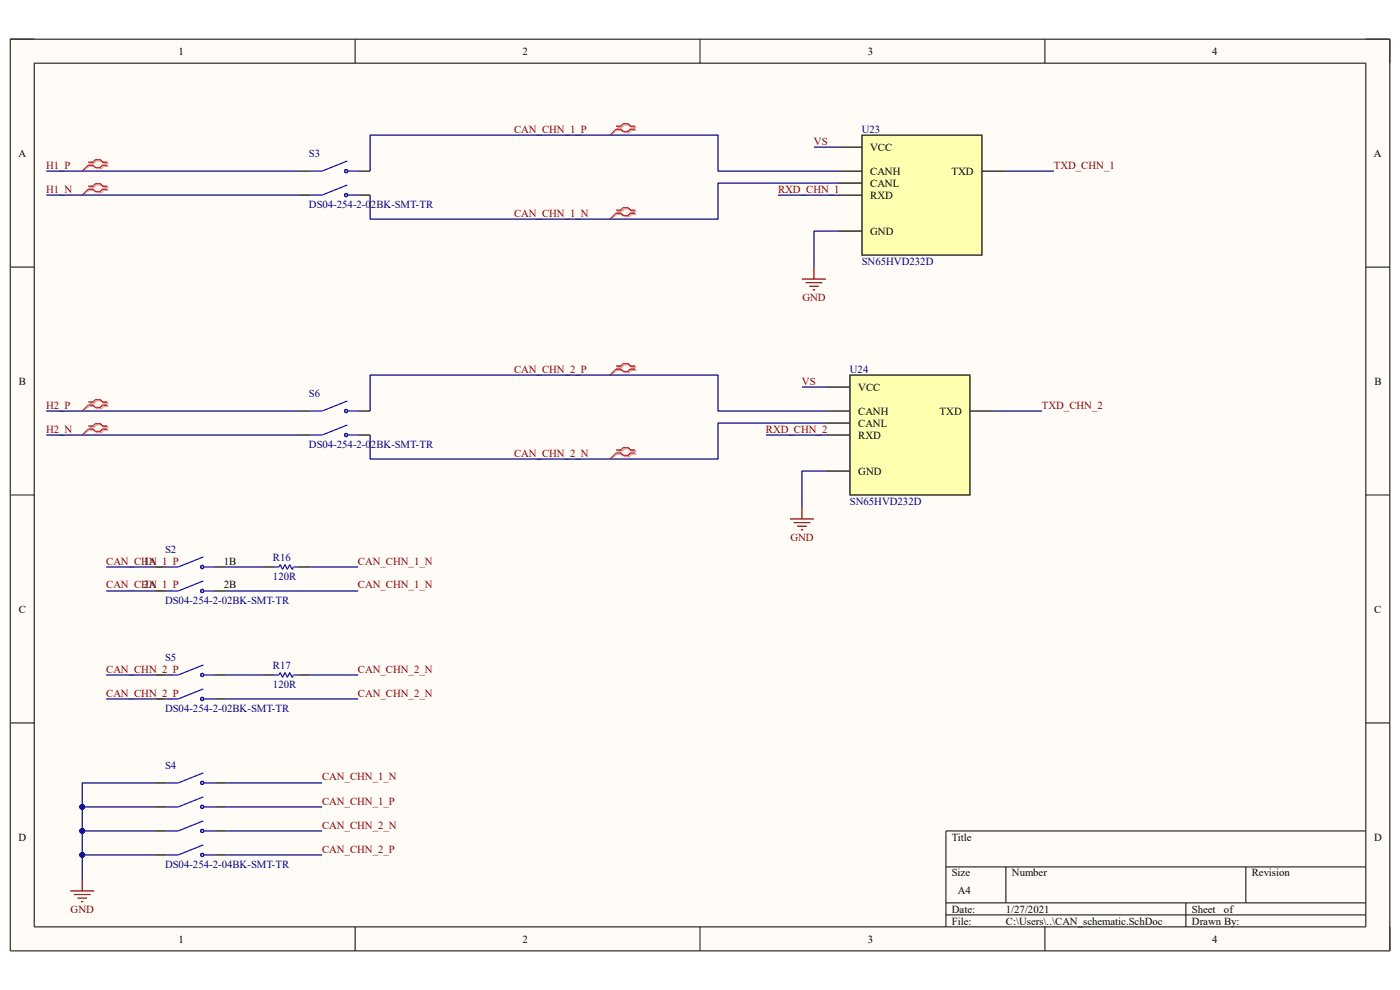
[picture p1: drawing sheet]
<svg xmlns="http://www.w3.org/2000/svg" width="297mm" height="210mm" viewBox="0 0 297 210" stroke-linecap="round" stroke-linejoin="round" font-family="sans-serif">
<path d="M2.2 8.3h292.7v193.4h-292.7z" fill-rule="evenodd" fill="#fffcf8"/>
<path d="M2.2 8.3h292.7v193.4h-292.7z" fill="none" stroke="#000" stroke-width=".21"/>
<path d="M7.3 13.4h282.5v183.2h-282.5z" fill-rule="evenodd" fill="#fffcf8"/>
<g fill="none" stroke="#000" stroke-width=".21">
<path d="M2.2 8.3h5.1M7.3 13.4h282.5v183.2h-282.5zM75.3 8.3v5.1M148.5 8.3v5.1M221.7 8.3v5.1M289.8 8.3h5.1v5.1M2.2 56.7h5.1M289.8 56.7h5.1M2.2 105h5.1M289.8 105h5.1M2.2 153.4h5.1M289.8 153.4h5.1"/>
<path d="M289.8 176.3h-89.1v20.3M75.3 196.6v5.1M148.5 196.6v5.1M200.7 183.9h89.1M200.7 191.5h89.1M200.7 194.1h89.1M213.4 183.9v7.6M221.7 196.6v5.1M251.6 191.5v5.1M264.3 183.9v7.6M294.9 196.6v5.1"/>
</g>
<path d="M182.9 28.7h25.4v25.4h-25.4z" fill-rule="evenodd" fill="#ffffb0"/>
<path d="M177.8 36.3h5.1M177.8 31.2h5.1M177.8 38.8h5.1M182.9 28.7h25.4v25.4h-25.4zM208.3 36.3h5.1M177.8 41.4h5.1M177.8 49h5.1" fill="none" stroke="#000" stroke-width=".25"/>
<path d="M180.3 79.6h25.5v25.4h-25.5z" fill-rule="evenodd" fill="#ffffb0"/>
<g fill="none" stroke="#000" stroke-width=".25">
<path d="M63.2 36.3h2.6M76 36.3h2.5M63.2 41.4h2.6M76 41.4h2.5M180.3 79.6h25.5v25.4h-25.5zM63.3 87.2h2.5M63.3 92.3h2.5M76 87.2h2.5M76 92.3h2.5M175.2 87.2h5.1M175.2 82.1h5.1M175.2 89.7h5.1"/>
<path d="M175.2 92.3h5.1M175.2 99.9h5.1M205.8 87.2h5.1M32.7 120.3h2.6M32.7 125.4h2.6M45.4 120.3h2.6M45.4 125.4h2.6M32.7 143.2h2.6M32.7 148.3h2.6M45.4 143.2h2.6M45.4 148.3h2.6M32.7 166.1h2.6"/>
<path d="M32.7 171.2h2.6M32.7 176.3h2.6M45.4 166.1h2.6M45.4 171.2h2.6M45.4 176.3h2.6M32.7 181.4h2.6M45.4 181.4h2.6"/>
</g>
<g fill="none" stroke="#d0a19e" stroke-width=".25">
<path d="M19 34.6h1l.5-.5h1l.5 .5h1M19 35.3h1l.5 .5h1l.5-.5h1M19 39.7h1l.5-.5h1l.5 .5h1M130.9 27h1.1l.5-.5h1l.5 .5h1M130.9 27.6h1.1l.5 .6h1l.5-.6h1M19 40.4h1l.5 .5h1l.5-.5h1M130.9 44.8h1.1l.5-.5h1l.5 .5h1M130.9 45.5h1.1l.5 .5h1l.5-.5h1M130.9 77.9h1.1l.5-.5h1l.5 .5h1M130.9 78.5h1.1l.5 .6h1l.5-.6h1M19 85.5h1l.5-.5h1l.5 .5h1M19 86.2h1l.5 .5h1l.5-.5h1"/>
<path d="M19 90.6h1l.5-.5h1l.5 .5h1M19 91.3h1l.5 .5h1l.5-.5h1M130.9 95.7h1.1l.5-.5h1l.5 .5h1M130.9 96.4h1.1l.5 .5h1l.5-.5h1"/>
</g>
<path d="M19 35.3l-1.6 1M130.9 27.6l-1.5 1.1M19 40.4l-1.6 1M130.9 45.5l-1.5 1M130.9 78.5l-1.5 1.1M19 86.2l-1.6 1M19 91.3l-1.6 1M130.9 96.4l-1.5 1" fill="none" stroke="#d0a19e" stroke-width=".21"/>
<g fill="none" stroke="#f00" stroke-width=".25">
<path d="M18.7 34.4h1l.5-.5h1.1l.5 .5h1M18.7 35h1l.5 .5h1.1l.5-.5h1M18.7 39.5h1l.5-.5h1.1l.5 .5h1M130.7 26.8h1l.5-.6h1l.5 .6h1.1M130.7 27.4h1l.5 .5h1l.5-.5h1.1M18.7 40.1h1l.5 .5h1.1l.5-.5h1M130.7 44.6h1l.5-.5h1l.5 .5h1.1M130.7 45.2h1l.5 .5h1l.5-.5h1.1M130.7 77.6h1l.5-.5h1l.5 .5h1.1M130.7 78.3h1l.5 .5h1l.5-.5h1.1M18.7 85.3h1l.5-.5h1.1l.5 .5h1M18.7 85.9h1l.5 .5h1.1l.5-.5h1"/>
<path d="M18.7 90.4h1l.5-.5h1.1l.5 .5h1M18.7 91h1l.5 .5h1.1l.5-.5h1M130.7 95.5h1l.5-.5h1l.5 .5h1.1M130.7 96.1h1l.5 .5h1l.5-.5h1.1"/>
</g>
<path d="M18.7 35l-1.3 1.3M130.7 27.4l-1.3 1.3M18.7 40.1l-1.3 1.3M130.7 45.2l-1.3 1.3M130.7 78.3l-1.3 1.3M18.7 85.9l-1.3 1.3M18.7 91l-1.3 1.3M130.7 96.1l-1.3 1.3" fill="none" stroke="#f00" stroke-width=".21"/>
<g fill="none" stroke="#00f" stroke-width=".25">
<path d="M73.7 34.2l-5.4 2.1h-2.5M73.7 39.2l-5.4 2.2h-2.5M73.8 36.3h2.2M73.8 41.4h2.2M73.7 85.1l-5.4 2.1h-2.5M73.7 90.1l-5.4 2.2h-2.5M73.8 87.2h2.2M73.8 92.3h2.2M43.1 118.1l-5.3 2.2h-2.5M43.1 123.2l-5.3 2.2h-2.5M43.3 120.3h2.1M43.3 125.4h2.1"/>
<path d="M43.1 141l-5.3 2.2h-2.5M43.1 146.1l-5.3 2.2h-2.5M43.3 143.2h2.1M43.3 148.3h2.1M43.1 164l-5.3 2.1h-2.5M43.1 169l-5.3 2.2h-2.5M43.1 174.1l-5.3 2.2h-2.5M43.1 179.2l-5.3 2.2h-2.5M43.3 166.1h2.1M43.3 171.2h2.1M43.3 176.3h2.1M43.3 181.4h2.1"/>
<circle cx="73.4" cy="36.3" r=".33"/>
<circle cx="73.4" cy="41.4" r=".33"/>
<circle cx="73.4" cy="92.3" r=".33"/>
<circle cx="73.4" cy="87.2" r=".33"/>
<circle cx="42.9" cy="120.3" r=".33"/>
<circle cx="42.9" cy="125.4" r=".33"/>
<circle cx="42.9" cy="148.3" r=".33"/>
<circle cx="42.9" cy="143.2" r=".33"/>
<circle cx="42.9" cy="171.2" r=".33"/>
<circle cx="42.9" cy="166.1" r=".33"/>
<circle cx="42.9" cy="176.3" r=".33"/>
<circle cx="42.9" cy="181.4" r=".33"/>
</g>
<path d="M14.9 189h5.1M15.7 189.8h3.5M16.4 190.5h2.1M17.2 191.3h.5M17.4 186.5v2.5" fill="none" stroke="#800000" stroke-width=".25"/>
<g fill="none" stroke="#000080" stroke-width=".25">
<path d="M9.8 36.3h53.4M78.5 36.3v-7.6h73.8v7.6h25.5M172.7 31.2h5.1M177.8 38.8h-25.5v7.7h-73.8v-5.1M213.4 36.3h10.2M9.8 41.4h53.4M165.1 41.4h12.7M9.8 92.3h53.5M9.8 87.2h53.5M78.5 87.2v-7.6h73.8v7.6h22.9M162.5 92.3h12.7M170.1 82.1h5.1"/>
<path d="M175.2 89.7h-22.9v7.7h-73.8v-5.1M210.9 87.2h10.1M22.5 125.4h10.2M22.5 120.3h10.2M48 125.4h28M22.5 148.3h10.2M22.5 143.2h10.2M48 148.3h28M17.4 171.2h15.3M48 171.2h20.3M48 166.1h20.3M48 176.3h20.3"/>
<path d="M48 181.4h20.3"/>
</g>
<circle cx="17.4" cy="171.2" r=".51" fill="#000080"/>
<circle cx="17.4" cy="171.2" r=".51" fill="none" stroke="#000080" stroke-width=".21"/>
<path d="M17.4 176.3h15.3" fill="none" stroke="#000080" stroke-width=".25"/>
<circle cx="17.4" cy="176.3" r=".51" fill="#000080"/>
<circle cx="17.4" cy="176.3" r=".51" fill="none" stroke="#000080" stroke-width=".21"/>
<path d="M32.7 166.1h-15.3v20.4" fill="none" stroke="#000080" stroke-width=".25"/>
<circle cx="17.4" cy="171.2" r=".51" fill="#000080"/>
<circle cx="17.4" cy="171.2" r=".51" fill="none" stroke="#000080" stroke-width=".21"/>
<circle cx="17.4" cy="176.3" r=".51" fill="#000080"/>
<circle cx="17.4" cy="176.3" r=".51" fill="none" stroke="#000080" stroke-width=".21"/>
<circle cx="17.4" cy="181.4" r=".51" fill="#000080"/>
<circle cx="17.4" cy="181.4" r=".51" fill="none" stroke="#000080" stroke-width=".21"/>
<path d="M17.4 181.4h15.3" fill="none" stroke="#000080" stroke-width=".25"/>
<circle cx="17.4" cy="181.4" r=".51" fill="#000080"/>
<circle cx="17.4" cy="181.4" r=".51" fill="none" stroke="#000080" stroke-width=".21"/>
<path d="M170.1 59.2h5.1M170.9 60h3.6M172.7 56.7v2.5M171.7 60.7h2M172.4 61.5h.5M167.6 110.1h5.1M168.4 110.9h3.5M169.1 111.6h2.1M169.9 112.4h.5M170.1 107.6v2.5" fill="none" stroke="#800000" stroke-width=".25"/>
<path d="M177.8 49h-5.1v7.7M175.2 99.9h-5.1v7.7M48 120.3h7.6M65.8 120.3h10.2M48 143.2h7.6M65.8 143.2h10.2" fill="none" stroke="#000080" stroke-width=".25"/>
<path d="M55.6 120.3h2.6M63.3 120.3h2.5M55.6 143.2h2.6M63.3 143.2h2.5" fill="none" stroke="#000" stroke-width=".25"/>
<path d="M58.2 120.3h1l.2-.5 .5 1 .6-1 .5 1 .5-1 .5 1 .2-.5h1.1M58.2 143.2h1l.2-.5 .5 1 .6-1 .5 1 .5-1 .5 1 .2-.5h1.1" fill="none" stroke="#00f" stroke-width=".25"/>
<g font-size="2.3">
<text x="37.9" y="11.6">1</text>
<text x="110.9" y="11.6">2</text>
<text x="184.1" y="11.6">3</text>
<text x="257.2" y="11.6">4</text>
<text x="3.9" y="33.2">A</text>
<text x="184.6" y="32">VCC</text>
<text x="291.5" y="33.2">A</text>
<text x="184.6" y="37">CANH</text>
<text x="184.6" y="39.6">CANL</text>
<text x="201.9" y="37">TXD</text>
<text x="184.6" y="42.2">RXD</text>
<text x="184.6" y="49.8">GND</text>
<text x="4" y="81.6">B</text>
<text x="182.1" y="82.9">VCC</text>
<text x="291.6" y="81.6">B</text>
<text x="182.1" y="88">CANH</text>
<text x="199.3" y="88">TXD</text>
<text x="182.1" y="90.5">CANL</text>
<text x="182.1" y="93">RXD</text>
<text x="182.1" y="100.7">GND</text>
<text x="30.4" y="119.8">1A</text>
<text x="47.5" y="119.8">1B</text>
<text x="30.4" y="124.8">2A</text>
<text x="47.5" y="124.8">2B</text>
<text x="4" y="130">C</text>
<text x="291.5" y="130">C</text>
<text x="3.9" y="178.3">D</text>
<text x="201.9" y="178.3">Title</text>
<text x="291.5" y="178.3">D</text>
<text x="201.9" y="185.9">Size</text>
<text x="214.7" y="185.9">Number</text>
<text x="265.5" y="185.9">Revision</text>
<text x="203.2" y="189.7">A4</text>
<text x="201.9" y="193.6">Date:</text>
<text x="201.9" y="196.1">File:</text>
<text x="213.4" y="193.6">1/27/2021</text>
<text x="213.4" y="196.1">C:\Users\..\CAN_schematic.SchDoc</text>
<text x="252.9" y="193.6">Sheet</text>
<text x="252.9" y="196.1">Drawn By:</text>
<text x="259.7" y="193.6">of</text>
<text x="37.9" y="199.9">1</text>
<text x="110.9" y="199.9">2</text>
<text x="184.1" y="199.9">3</text>
<text x="257.2" y="199.9">4</text>
</g>
<g font-size="2.3" fill="#800000">
<text x="109.1" y="28.2">CAN_CHN_1_P</text>
<text x="9.8" y="35.8">H1_P</text>
<text x="172.7" y="30.7">VS</text>
<text x="223.6" y="35.8">TXD_CHN_1</text>
<text x="9.8" y="40.9">H1_N</text>
<text x="165.1" y="40.9">RXD_CHN_1</text>
<text x="109.1" y="46">CAN_CHN_1_N</text>
<text x="170.2" y="63.8">GND</text>
<text x="109.1" y="79">CAN_CHN_2_P</text>
<text x="170.1" y="81.6">VS</text>
<text x="9.8" y="86.7">H2_P</text>
<text x="221" y="86.7">TXD_CHN_2</text>
<text x="9.8" y="91.8">H2_N</text>
<text x="162.5" y="91.8">RXD_CHN_2</text>
<text x="109.1" y="96.9">CAN_CHN_2_N</text>
<text x="22.5" y="119.8">CAN_CHN_1_P</text>
<text x="75.9" y="119.8">CAN_CHN_1_N</text>
<text x="167.7" y="114.7">GND</text>
<text x="22.5" y="124.8">CAN_CHN_1_P</text>
<text x="75.9" y="124.8">CAN_CHN_1_N</text>
<text x="22.5" y="142.7">CAN_CHN_2_P</text>
<text x="75.9" y="142.7">CAN_CHN_2_N</text>
<text x="22.5" y="147.8">CAN_CHN_2_P</text>
<text x="75.9" y="147.8">CAN_CHN_2_N</text>
<text x="68.3" y="165.6">CAN_CHN_1_N</text>
<text x="68.3" y="170.7">CAN_CHN_1_P</text>
<text x="68.3" y="175.8">CAN_CHN_2_N</text>
<text x="68.3" y="180.8">CAN_CHN_2_P</text>
<text x="15" y="193.6">GND</text>
</g>
<g font-size="2.3" fill="#000080">
<text x="182.8" y="28.2">U23</text>
<text x="65.5" y="33.4">S3</text>
<text x="65.5" y="44.2">DS04-254-2-02BK-SMT-TR</text>
<text x="182.8" y="56.1">SN65HVD232D</text>
<text x="180.3" y="79">U24</text>
<text x="65.5" y="84.3">S6</text>
<text x="65.5" y="95.1">DS04-254-2-02BK-SMT-TR</text>
<text x="180.3" y="107.1">SN65HVD232D</text>
<text x="35" y="117.4">S2</text>
<text x="57.9" y="119">R16</text>
<text x="57.9" y="123.1">120R</text>
<text x="35" y="128.2">DS04-254-2-02BK-SMT-TR</text>
<text x="35" y="140.3">S5</text>
<text x="57.9" y="141.9">R17</text>
<text x="57.9" y="146">120R</text>
<text x="35" y="151.1">DS04-254-2-02BK-SMT-TR</text>
<text x="35" y="163.2">S4</text>
<text x="35" y="184.1">DS04-254-2-04BK-SMT-TR</text>
</g>
</svg>
